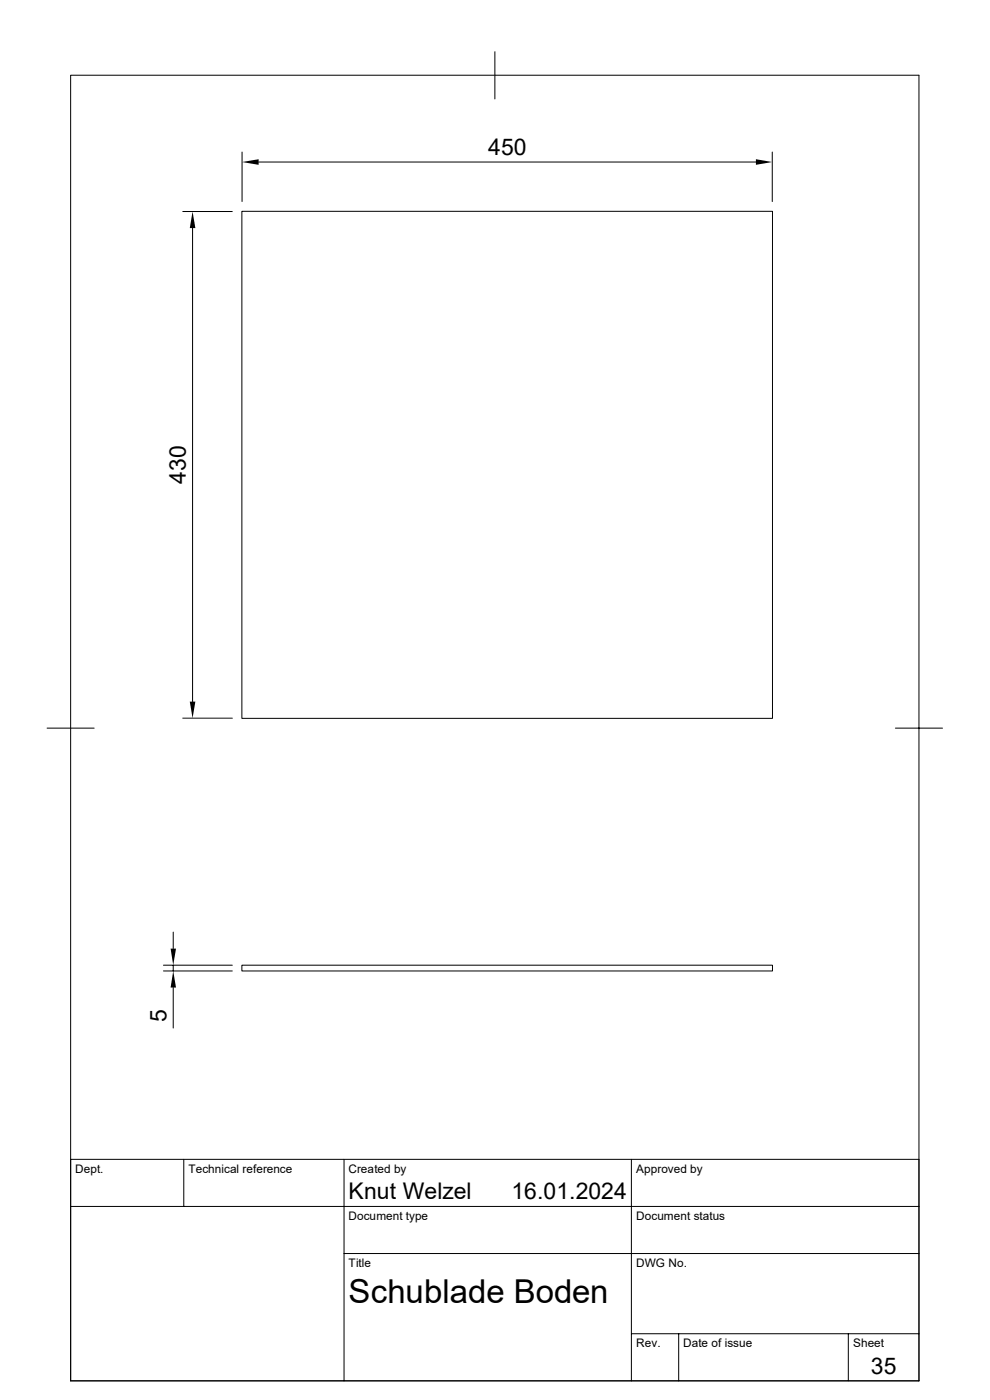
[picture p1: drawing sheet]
<svg xmlns="http://www.w3.org/2000/svg" width="210mm" height="297mm" viewBox="0 0 210 297" stroke-linecap="round" stroke-linejoin="round" font-family="sans-serif">
<g fill="none" stroke="#000" stroke-width=".21">
<path d="M15 16h179.9v276.9h-179.9zM105 11v10M51.4 32.3v10.5M54.9 34.4h105.5M163.8 32.3v10.5M38.8 44.9h10.5M40.9 48.4v100.4M51.3 44.8h112.6v107.6h-112.6zM10 154.5h10M38.8 152.4h10.5M189.9 154.5h10M36.7 197.7v3.6"/>
<path d="M34.7 204.8h14.6M34.7 206h14.6M36.7 204.8v1.2M36.7 209.5v8.6M51.3 204.8h112.6v1.2h-112.6zM15 255.9h179.9M39 246v9.9M73 246v46.9M133.9 246v46.9M194.9 246h-179.9v46.9M73 265.9h121.9M133.9 283h61"/>
<path d="M144 283v9.9M180 283v9.9"/>
</g>
<path d="M51.4 34.4l3.5-.6v1.2zM160.4 33.8l3.4 .6-3.4 .6zM40.9 44.9l.5 3.5h-1.1zM40.3 148.8h1.1l-.5 3.6zM36.2 201.3h1.1l-.6 3.5zM36.7 206l.6 3.5h-1.1z" fill="#000"/>
<text font-size="7" x="74" y="276.4">Schublade Boden</text>
<g font-size="4.9">
<text x="103.6" y="32.9">450</text>
<text x="39.4" y="102.6" transform="rotate(-90 39.4 102.6)">430</text>
<text x="35.3" y="216.9" transform="rotate(-90 35.3 216.9)">5</text>
<text x="74" y="254.5">Knut Welzel</text>
<text x="108.5" y="254.5">16.01.2024</text>
<text x="184.7" y="291.6">35</text>
</g>
<g font-size="2.5">
<text x="16" y="248.8">Dept.</text>
<text x="40" y="248.8">Technical reference</text>
<text x="74" y="248.8">Created by</text>
<text x="134.9" y="248.8">Approved by</text>
<text x="74" y="258.7">Document type</text>
<text x="135" y="258.7">Document status</text>
<text x="74" y="268.7">Title</text>
<text x="135" y="268.7">DWG No.</text>
<text x="135" y="285.8">Rev.</text>
<text x="145" y="285.8">Date of issue</text>
<text x="181" y="285.8">Sheet</text>
</g>
</svg>
